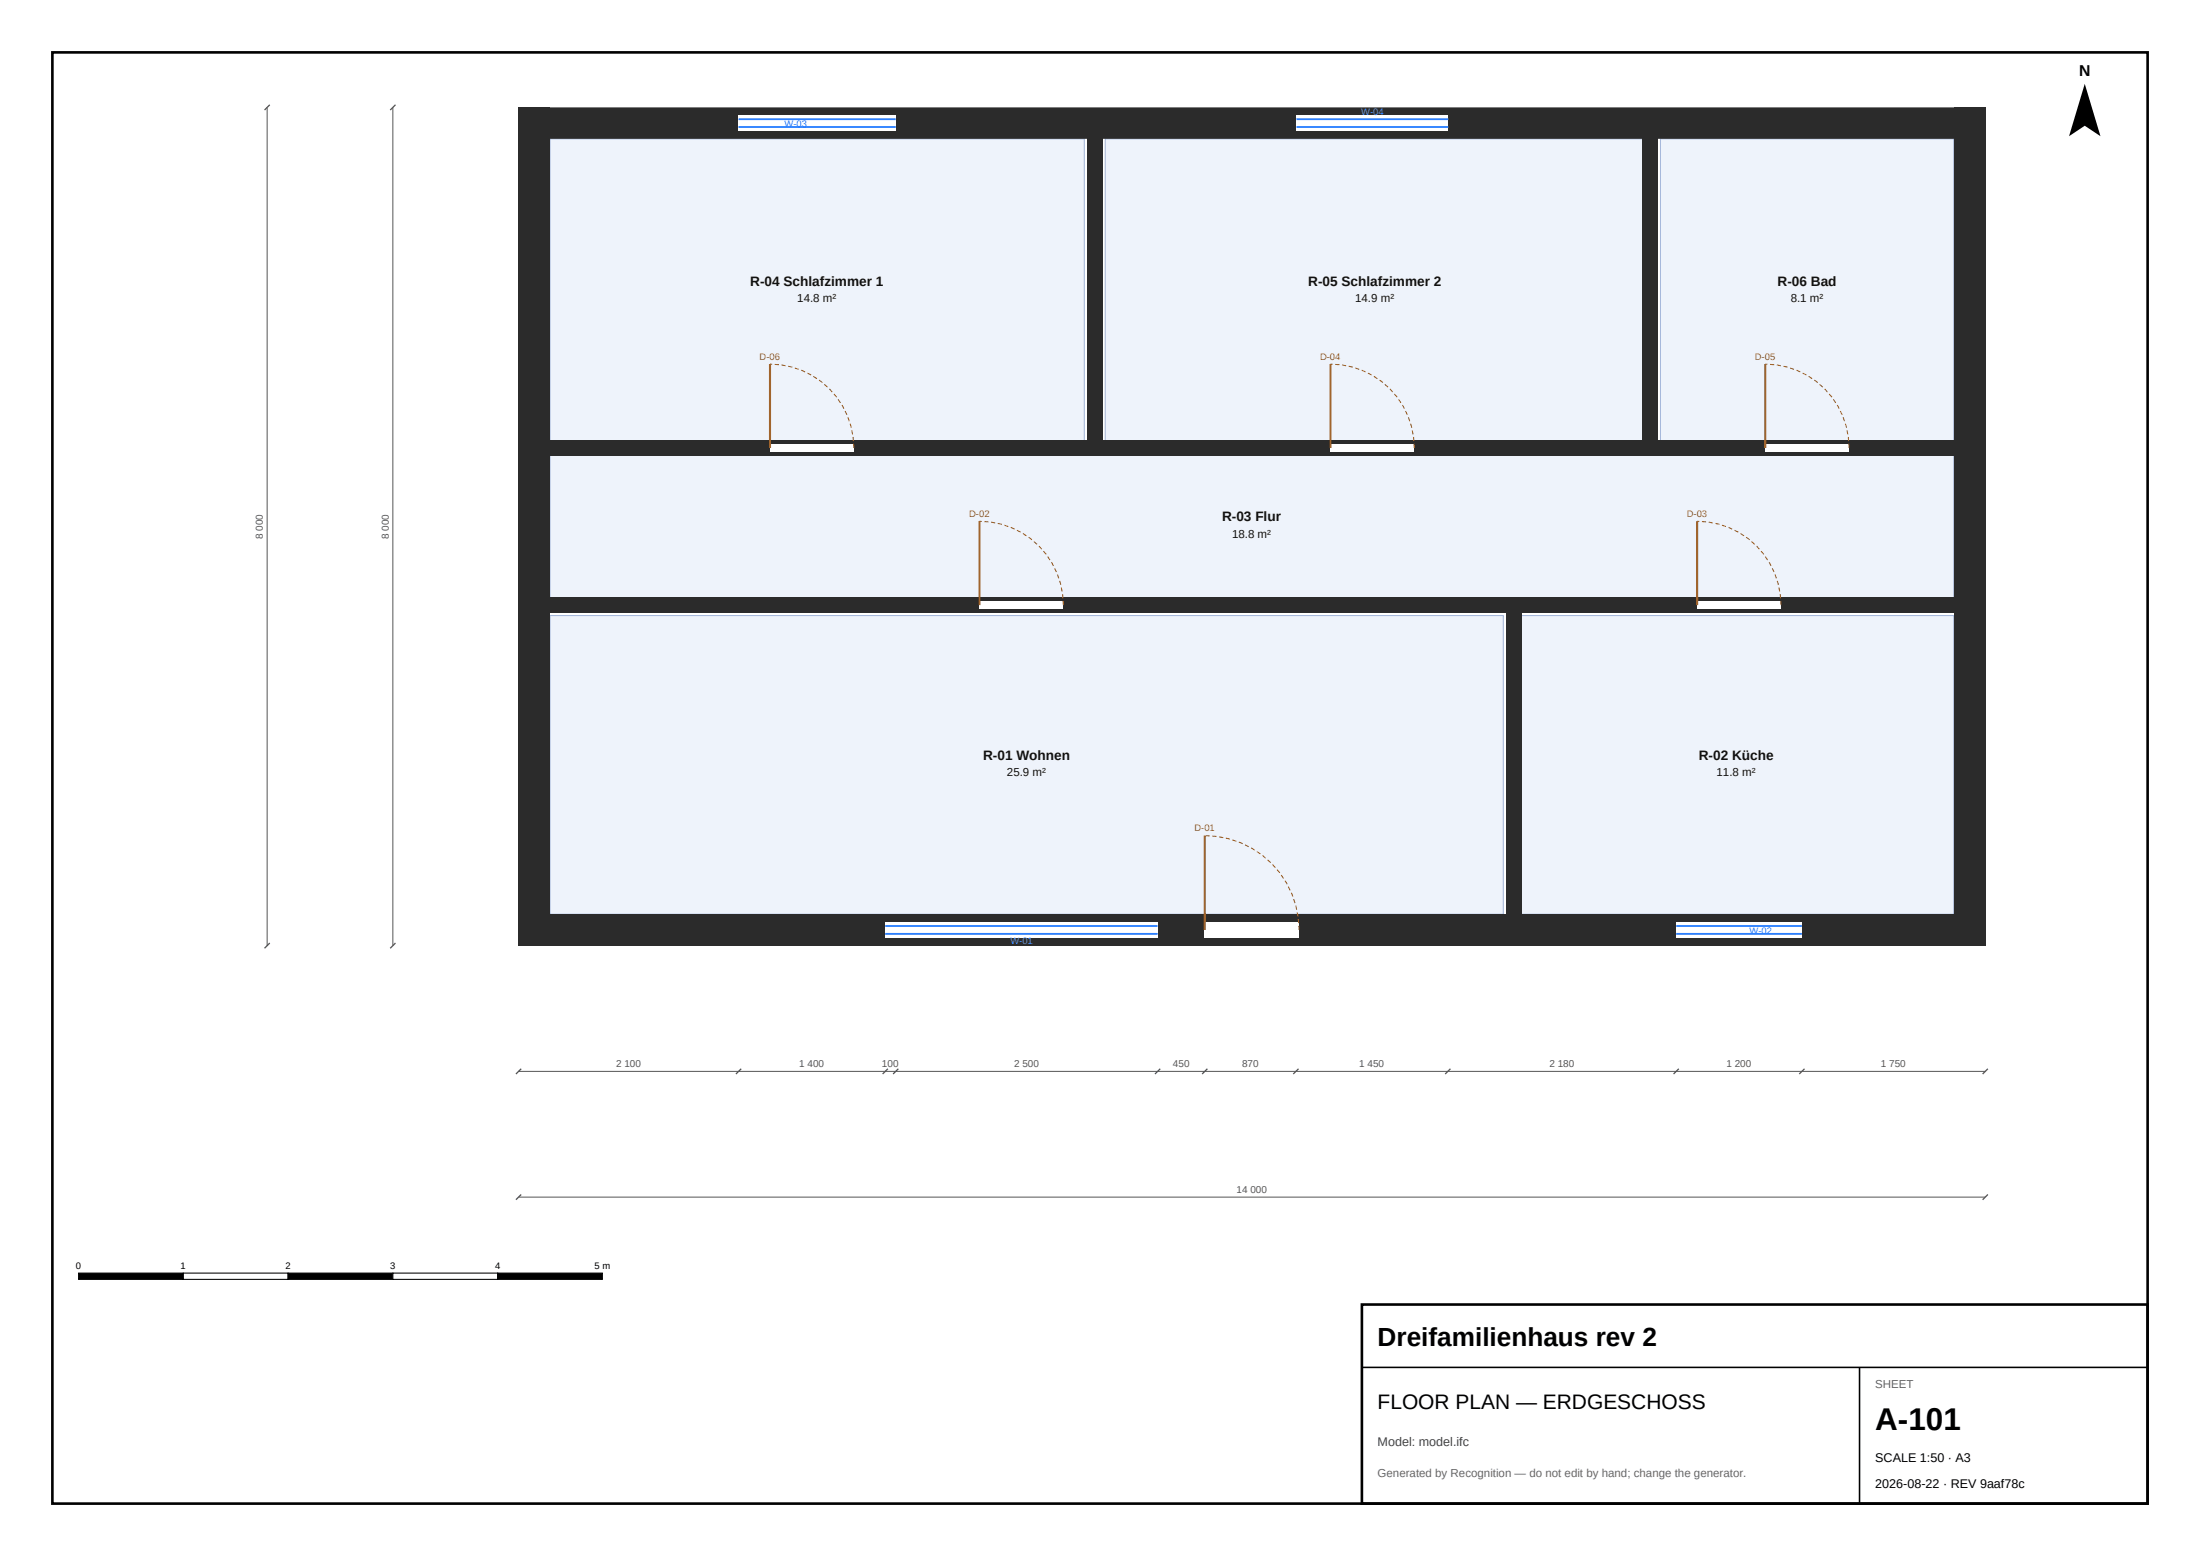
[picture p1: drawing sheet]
<svg xmlns="http://www.w3.org/2000/svg" width="420mm" height="297mm" viewBox="0 0 420 297" stroke-linecap="round" stroke-linejoin="round" font-family="sans-serif">
<g fill="#eef3fb" stroke="#9fb3d9" stroke-width=".19">
<path d="M105 117.5h182v57h-182z" fill-rule="evenodd"/>
<path d="M290 117.5h83v57h-83z" fill-rule="evenodd"/>
<path d="M105 26.5h102v58h-102z" fill-rule="evenodd"/>
<path d="M211 26.5h103v58h-103z" fill-rule="evenodd"/>
<path d="M317 26.5h56v58h-56z" fill-rule="evenodd"/>
<path d="M105 86.5h268v28h-268z" fill-rule="evenodd"/>
</g>
<g fill="#2b2b2b">
<path d="M99 174.5h280v6h-280z" fill-rule="evenodd"/>
<path d="M373 20.5h6v160h-6z" fill-rule="evenodd"/>
<path d="M99 20.5h280v6h-280z" fill-rule="evenodd"/>
<path d="M99 20.5h6v160h-6z" fill-rule="evenodd"/>
<path d="M287.5 114h3v65h-3z" fill-rule="evenodd"/>
<path d="M100.5 114h190v3h-190z" fill-rule="evenodd"/>
<path d="M287.5 114h90v3h-90z" fill-rule="evenodd"/>
<path d="M207.5 22h3v65h-3z" fill-rule="evenodd"/>
<path d="M100.5 84h110v3h-110z" fill-rule="evenodd"/>
<path d="M313.5 22h3v65h-3z" fill-rule="evenodd"/>
<path d="M207.5 84h109v3h-109z" fill-rule="evenodd"/>
<path d="M313.5 84h64v3h-64z" fill-rule="evenodd"/>
</g>
<g fill="#fff">
<path d="M230 176h18v3h-18z" fill-rule="evenodd"/>
<path d="M187 114.8h16v1.4h-16z" fill-rule="evenodd"/>
<path d="M324 114.8h16v1.4h-16z" fill-rule="evenodd"/>
<path d="M147 84.7h16v1.5h-16z" fill-rule="evenodd"/>
<path d="M254 84.7h16v1.5h-16z" fill-rule="evenodd"/>
<path d="M337 84.7h16v1.5h-16z" fill-rule="evenodd"/>
<path d="M169 176h52v3h-52z" fill-rule="evenodd"/>
<path d="M320 176h24v3h-24z" fill-rule="evenodd"/>
<path d="M141 22h30v3h-30z" fill-rule="evenodd"/>
<path d="M247.5 22h29v3h-29z" fill-rule="evenodd"/>
</g>
<path d="M141 24.2h30M141 22.7h30M247.5 24.2h29M247.5 22.7h29M169 178.3h52M169 176.7h52M320 178.3h24M320 176.7h24" fill="none" stroke="#2a7fff" stroke-width=".35"/>
<path d="M147 69.5v16M254 69.5v16M337 69.5v16M187 99.5v16M324 99.5v16M230 159.5v18" fill="none" stroke="#b5651d" stroke-width=".4"/>
<path d="M163 85.5a16 16 0 0 0-16-16M270 85.5a16 16 0 0 0-16-16M353 85.5a16 16 0 0 0-16-16M203 115.5a16 16 0 0 0-16-16M340 115.5a16 16 0 0 0-16-16M248 177.5a18 18 0 0 0-18-18" fill="none" stroke="#b5651d" stroke-width=".2" stroke-dasharray=".8 .5" stroke-linecap="butt"/>
<path d="M51 20.5v160M75 20.5v160M99 204.5h280M99 228.5h280" fill="none" stroke="#555" stroke-width=".19"/>
<g fill="#000" stroke="#555" stroke-width=".25">
<path d="M50.5 21l1-1zM74.5 21l1-1zM50.5 181l1-1zM74.5 181l1-1zM98.5 205l1-1zM140.5 205l1-1zM168.5 205l1-1zM170.5 205l1-1zM220.5 205l1-1zM229.5 205l1-1zM246.9 205l1-1zM275.9 205l1-1z"/>
<path d="M319.5 205l1-1zM343.5 205l1-1zM378.5 205l1-1zM98.5 229l1-1zM378.5 229l1-1z"/>
</g>
<path d="M398 16l3 10-3-2-3 2z" fill="#000"/>
<path d="M15 243h20v1.2h-20z" fill="#000" stroke="#000" stroke-width=".2"/>
<path d="M35 243h20v1.2h-20z" fill="#fff" stroke="#000" stroke-width=".2"/>
<path d="M55 243h20v1.2h-20z" fill="#000" stroke="#000" stroke-width=".2"/>
<path d="M75 243h20v1.2h-20z" fill="#fff" stroke="#000" stroke-width=".2"/>
<path d="M95 243h20v1.2h-20z" fill="#000" stroke="#000" stroke-width=".2"/>
<path d="M260 249h150v38h-150z" fill="#fff" stroke="#000" stroke-width=".5"/>
<path d="M260 261h150M355 261v26" fill="none" stroke="#000" stroke-width=".3"/>
<path d="M10 10h400v277h-400z" fill="none" stroke="#000" stroke-width=".5"/>
<text font-size="6" x="358" y="273">A-101</text>
<text font-size="5" x="263" y="257">Dreifamilienhaus rev 2</text>
<text font-size="4" x="263" y="269">FLOOR PLAN — ERDGESCHOSS</text>
<text font-size="3" x="396.9" y="14.5">N</text>
<g font-size="2.6" fill="#111">
<text x="143.2" y="54.5">R-04 Schlafzimmer 1</text>
<text x="249.7" y="54.5">R-05 Schlafzimmer 2</text>
<text x="339.4" y="54.5">R-06 Bad</text>
<text x="233.3" y="99.5">R-03 Flur</text>
<text x="187.7" y="145">R-01 Wohnen</text>
<text x="324.3" y="145">R-02 Küche</text>
</g>
<text font-size="2.4" fill="#444" x="263" y="276">Model: model.ifc</text>
<g font-size="2.4">
<text x="358" y="279">SCALE 1:50 · A3</text>
<text x="358" y="284">2026-08-22 · REV 9aaf78c</text>
</g>
<g font-size="2.2" fill="#111">
<text x="152.2" y="57.7">14.8 m²</text>
<text x="258.7" y="57.7">14.9 m²</text>
<text x="341.9" y="57.7">8.1 m²</text>
<text x="235.2" y="102.7">18.8 m²</text>
<text x="192.2" y="148.2">25.9 m²</text>
<text x="327.7" y="148.2">11.8 m²</text>
</g>
<g font-size="2.2" fill="#666">
<text x="358" y="265">SHEET</text>
<text x="263" y="282">Generated by Recognition — do not edit by hand; change the generator.</text>
</g>
<g font-size="1.9" fill="#555">
<text x="50.2" y="102.9" transform="rotate(-90 50.2 102.9)">8 000</text>
<text x="74.2" y="102.9" transform="rotate(-90 74.2 102.9)">8 000</text>
<text x="117.6" y="203.7">2 100</text>
<text x="152.6" y="203.7">1 400</text>
<text x="168.4" y="203.7">100</text>
<text x="193.6" y="203.7">2 500</text>
<text x="223.9" y="203.7">450</text>
<text x="237.1" y="203.7">870</text>
<text x="259.5" y="203.7">1 450</text>
<text x="295.8" y="203.7">2 180</text>
<text x="329.6" y="203.7">1 200</text>
<text x="359.1" y="203.7">1 750</text>
<text x="236.1" y="227.7">14 000</text>
</g>
<g font-size="1.8" fill="#2a7fff">
<text x="259.9" y="21.9">W-04</text>
<text x="149.8" y="24.2">W-03</text>
<text x="334" y="178.2">W-02</text>
<text x="192.9" y="180.1">W-01</text>
</g>
<g font-size="1.8" fill="#b5651d">
<text x="145" y="68.7">D-06</text>
<text x="252" y="68.7">D-04</text>
<text x="335" y="68.7">D-05</text>
<text x="185" y="98.7">D-02</text>
<text x="322" y="98.7">D-03</text>
<text x="228" y="158.7">D-01</text>
</g>
<g font-size="1.8">
<text x="14.5" y="242.2">0</text>
<text x="34.5" y="242.2">1</text>
<text x="54.5" y="242.2">2</text>
<text x="74.5" y="242.2">3</text>
<text x="94.5" y="242.2">4</text>
<text x="113.5" y="242.2">5 m</text>
</g>
</svg>
